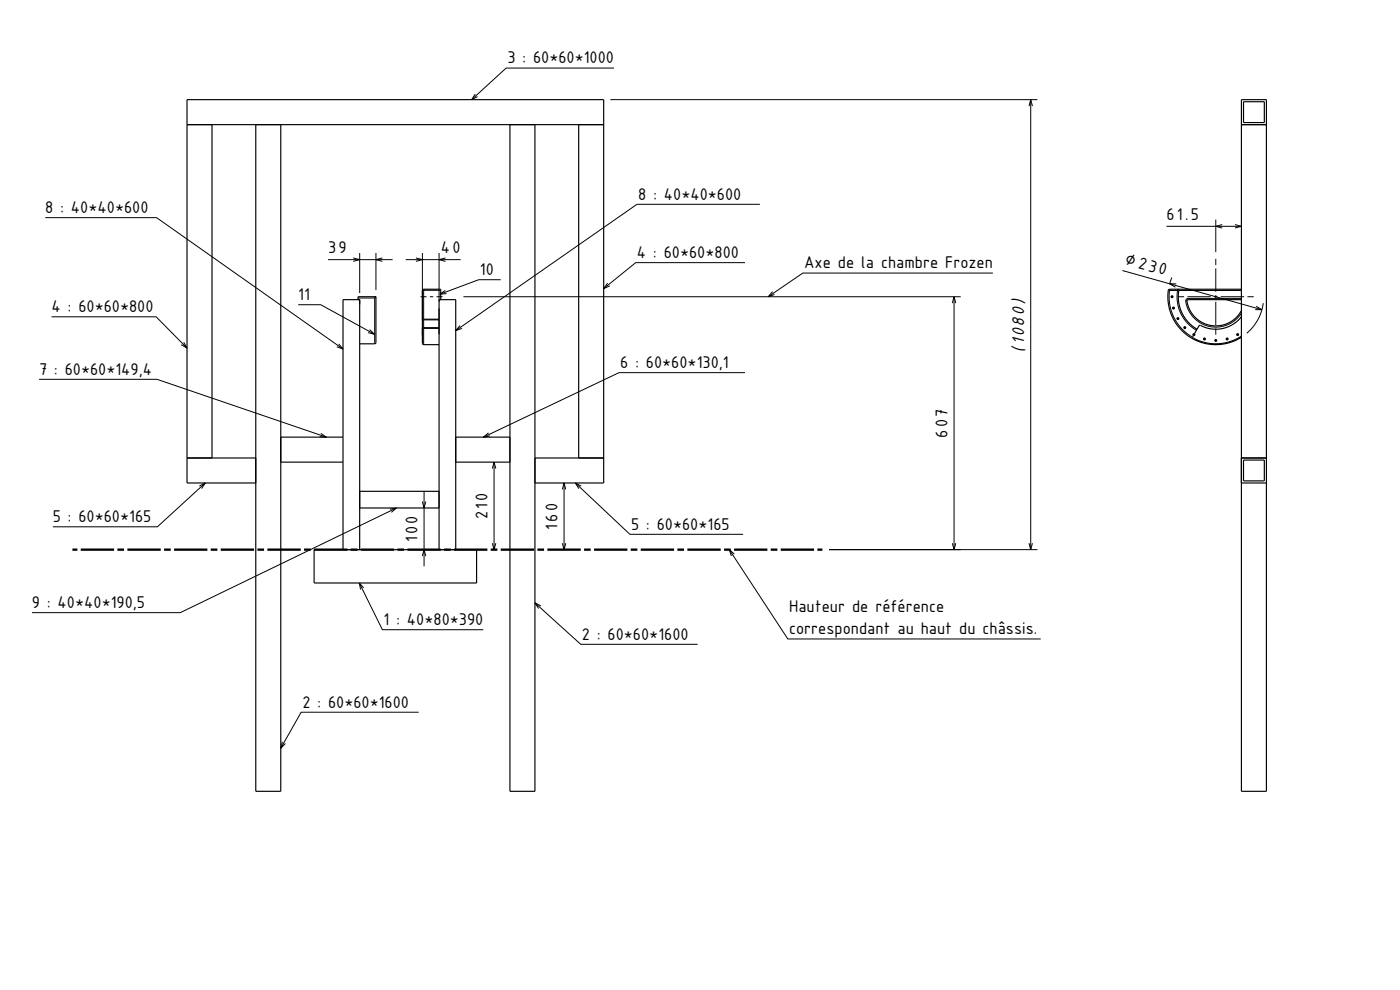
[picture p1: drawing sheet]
<svg xmlns="http://www.w3.org/2000/svg" width="420mm" height="297mm" viewBox="0 0 420 297" stroke-linecap="round" stroke-linejoin="round" font-family="sans-serif">
<g fill="none" stroke="#000" stroke-width=".3">
<path d="M142.6 28.2l-1.1 1.7 1.8-.9M183.1 29.9h128.1M184.2 20.4h-32.4l-10.3 9.5M308.7 31.8l.5-1.9 .5 1.9M309.2 29.9v135M13.6 65.3h33.4l55.9 39.4M98.4 77.9h19.4M106 77.4l1.9 .5-1.9 .5M107.9 75.9v12M112.8 75.9v11.1M114.7 77.4l-1.9 .5 1.9 .5M121.7 77.9h16.5"/>
<path d="M124.8 77.4l1.9 .5-1.9 .5M126.7 75.9v20.4M131.7 75.9v14.6M133.6 77.4l-1.9 .5 1.9 .5M223.5 78.8h-32.8l-9.6 7.8M228 61.3h-36.9l-54.4 37.9M349.9 67.9h22.5M364.7 77.6v1.9M364.7 65.9v9.7M366.7 67.4l-2 .5 2 .5M370.5 67.4l1.9 .5-1.9 .5M15.5 95h31.3l9.3 9.4"/>
<path d="M89.5 91.4h6.7l16.1 8.9M107.4 89.4h5v13.7M110.9 98.9l1.4 1.4-1.9-.5M112.4 89h.4M126.2 89h1.8M126.7 95.6l.4 .1h4.6M127.1 86.8v16.6M129 89h1M131 89h1.8M131.7 98.3h-5l.4 .2h4.6M132.2 87.1h-5.5M133.6 87.1l-1.6 1.2 2-.2"/>
<path d="M138 97.7l-1.3 1.5 1.9-.7M139 89h149.2M150.2 83.9h-6.6l-11.6 4.4M182.3 85l-1.2 1.6 1.8-.8M231.8 87.5l-1.3 1.5 1.9-.6M285.7 91l.5-2 .5 2M286.2 89v75.9M297.9 81.9h-57.1l-10.3 7.1M336.7 81.2l41.9 11.7M350.5 87.1h.4M350.9 87.1v4l.4 2 .9 2.1 2.2 3.3 1.7 1.5 1.7 1.2M350.9 87.1h2.4"/>
<path d="M350.9 86.8v.3M351.3 89h.7M351.6 83.3l-.7 1.8M351.6 88.7v.7M351.7 92.4h.7M352.1 92.1v.7M352.9 85.2l-2-.1 1.7 1.1M353 95.6h.7M353.3 87.1l-.1 3.5 1 3.4 2 2.9 2.7 2.2M353.3 86.8v.3M353.3 87.1l.3 .1M353.4 89h1.8"/>
<path d="M353.4 95.2v.7M353.6 87.1h18.8M355.1 98.3h.7M355.5 97.9v.8M355.7 90.4l.8 2.6 1.6 2.3 2.1 1.7 2.6 .9 2.7 .2 2.7-.6 2.3-1.4 1.9-2.2M356.1 90.3l-.4 .1M356.2 89h7M356.5 89.5l-.7 .4-.1 .5M356.5 89.5h15.9M356.5 89.5v.4M364.2 89h1M364.7 80.5v7"/>
<path d="M364.7 88.5v1M364.7 90.5v7M364.7 98.5v1.9M366.2 89h7M374.2 89h1.9M376.9 91.9l1.7 1h-2M379 90.9l-.6 2.5-.9 2.3-1.5 2.3-2 2M11.7 113.8h35.4l50.8 17.3M55.1 102.7l1 1.7-1.7-1M101.6 103.2l1.3 1.5-1.9-.7M223.5 111.8h-37.8l-40.7 19.3M357.8 100.4h.7"/>
<path d="M358.2 100v.7M361 101.7h.7M361.3 101.3v.8M364.4 102.1h.7M364.7 101.8v.7M367.8 101.7h.7M368.1 101.3v.8M370.9 100.4h.8M371.3 100v.7M96.2 130l1.7 1.1-2-.1M146.6 129.8l-1.6 1.3 2-.3M148.2 138.6v26.3"/>
<path d="M59.8 145.8l1.8-.9-1.1 1.7M61.6 144.9l-14.4 13.1h-31.4M117 152.8l1.9-.4-1.5 1.3M118.9 152.4l-64.8 31.4h-44.5M126.7 150.5l.5 1.9 .5-1.9M127.2 147.4v22.5M147.7 140.6l.5-2 .5 2M168.7 146.8l.5-1.9 .5 1.9M169.2 144.9v20M172.6 144.9l16.4 15.4h33.9M174.4 145.8l-1.8-.9 1.1 1.7M107.8 174.9l6.9 14h30.3"/>
<path d="M109.1 176.4l-1.3-1.5 .4 2M126.7 166.8l.5-1.9 .5 1.9M147.7 163l.5 1.9 .5-1.9M168.7 163l.5 1.9 .5-1.9M218.8 164.9l17.5 26.8h75.9M220.3 166.2l-1.5-1.3 .6 1.9M248.7 164.9h62.5M285.7 163l.5 1.9 .5-1.9M308.7 163l.5 1.9 .5-1.9M160.5 180.9l13.7 12.4h35.1M162.3 181.8l-1.8-.9 1.1 1.6M125.6 213.7h-35.3l-6.1 10.8"/>
<path d="M84.7 222.5l-.5 2 1.4-1.5"/>
</g>
<g fill="none" stroke="#000" stroke-width=".35">
<path d="M56.1 37.4h125M63.6 37.4v100M76.7 37.4v200h7.5v-200M153 37.4v200h7.5v-200M173.6 37.4v100M372.4 37.4h7.5M372.4 29.9h7.5v207.5h-7.5zM373.1 30.5h6.2v6.3h-6.2zM112.8 89l-.4 .4M112.8 89v13.9l-.4 .2h-4.5M112.8 89h-5.4v.9M126.7 95.6l.4 .3h4.6"/>
<path d="M132.2 89.9v-3.1h-5.1l-.4 .2v16l.4 .4h4.6M351.4 88.8l.4 .1v.3h-.4zM352 92.2l.3 .1-.2 .4-.3-.3zM353.2 95.4h.4l-.1 .4-.4-.1zM353.3 86.8l.3 .4-.1 1.7 .2 2 .8 2.9 2 2.9 2.6 2.1M355.2 98.1h.4v.4l-.4-.1zM372.4 86.8h-21.5l-.4 .3-.1 1.7 .5 4 1.4 3.4 2.5 3.2 3 2.2 3.5 1.4 3.9 .4 3.7-.6 3.5-1.6M372.4 89.9h-15.9a1.3 1.3 0 0 0-.1 1.6 8.8 8.8 0 0 0 7.4 6.2 8.8 8.8 0 0 0 8.6-4.5M372.4 95l-2.4 2.3-1.6 .8-1.7 .5-1.7 .2-1.8-.1-3.3-1.1-1.6 2.6 .1 .3-.4 .1M358 100.6l-.1 .3a1.65 1.65 0 0 0 1.5 1.2l3.1 .9 3.5 .1 3.4-.7 3-1.5M358.3 100.2l-.4 .1 .1 .3M361.1 101.5h.4v.4h-.3z"/>
<path d="M364.5 102l.4-.1v.4l-.2 .1zM368 101.5l.4 .1-.2 .4-.3-.1zM371.1 100.2h.4l-.1 .4h-.3zM56.1 137.4h20.6M84.2 138.6h18.7M84.2 131.1h18.7M136.7 138.6h16.3M136.7 131.1h16.3M160.5 137.4h20.6M372.4 137.4h7.5M373.1 138h6.2v6.3h-6.2zM76.7 144.9h-20.6v-115h125v115h-20.6"/>
<path d="M107.9 152.4h23.8M107.9 147.4h23.8M372.4 144.9h7.5M94.2 164.9h48.8v10h-48.8zM102.9 164.9v-75h5v75M131.7 164.9v-75h5v75"/>
</g>
<g fill="none" stroke="#000" stroke-width=".7" stroke-linecap="butt">
<path d="M21.7 164.9h1.5M24.2 164.9h10M35.2 164.9h2M38.2 164.9h10M49.2 164.9h2M52.2 164.9h10M63.2 164.9h2M66.2 164.9h10M77.2 164.9h2M80.2 164.9h10M91.2 164.9h2M94.2 164.9h10"/>
<path d="M105.2 164.9h2M108.2 164.9h10M119.2 164.9h2M122.2 164.9h10M133.2 164.9h2M136.2 164.9h10M147.2 164.9h2M150.2 164.9h10M161.2 164.9h2M164.2 164.9h10M175.2 164.9h2M178.2 164.9h10"/>
<path d="M189.2 164.9h2M192.2 164.9h10M203.2 164.9h2M206.2 164.9h10M217.2 164.9h2M220.2 164.9h10M231.2 164.9h2M234.2 164.9h10M245.2 164.9h1.5"/>
</g>
<g font-size="4.9">
<text x="152.2" y="19">3 : 60*60*1000</text>
<text x="191.5" y="59.9">8 : 40*40*600</text>
<text x="13.6" y="63.9">8 : 40*40*600</text>
<text x="349.9" y="65.9">61.5</text>
<text x="98.4" y="75.9">39</text>
<text x="132.2" y="75.9">40</text>
<text x="191.1" y="77.4">4 : 60*60*800</text>
<text x="144" y="82.5">10</text>
<text x="241.2" y="80.5">Axe de la chambre Frozen</text>
<text x="337.3" y="79.2" transform="rotate(16 337.3 79.2)">⌀ 230</text>
<text x="15.5" y="93.6">4 : 60*60*800</text>
<text x="89.5" y="90">11</text>
<text x="307.2" y="105.4" transform="rotate(-90 307.2 105.4)">(1080 )</text>
<text x="11.7" y="112.4">7 : 60*60*149,4</text>
<text x="186.1" y="110.4">6 : 60*60*130,1</text>
<text x="284.2" y="131.3" transform="rotate(-90 284.2 131.3)">607</text>
<text x="146.2" y="155.8" transform="rotate(-90 146.2 155.8)">210</text>
<text x="15.8" y="156.6">5 : 60*60*165</text>
<text x="167.2" y="158.9" transform="rotate(-90 167.2 158.9)">160</text>
<text x="189.3" y="158.9">5 : 60*60*165</text>
<text x="125.2" y="162.7" transform="rotate(-90 125.2 162.7)">100</text>
<text x="9.6" y="182.4">9 : 40*40*190,5</text>
<text x="236.7" y="183.6">Hauteur de référence</text>
<text x="115.1" y="187.5">1 : 40*80*390</text>
<text x="174.6" y="191.9">2 : 60*60*1600</text>
<text x="236.7" y="190.3">correspondant au haut du châssis.</text>
<text x="90.7" y="212.3">2 : 60*60*1600</text>
</g>
</svg>
